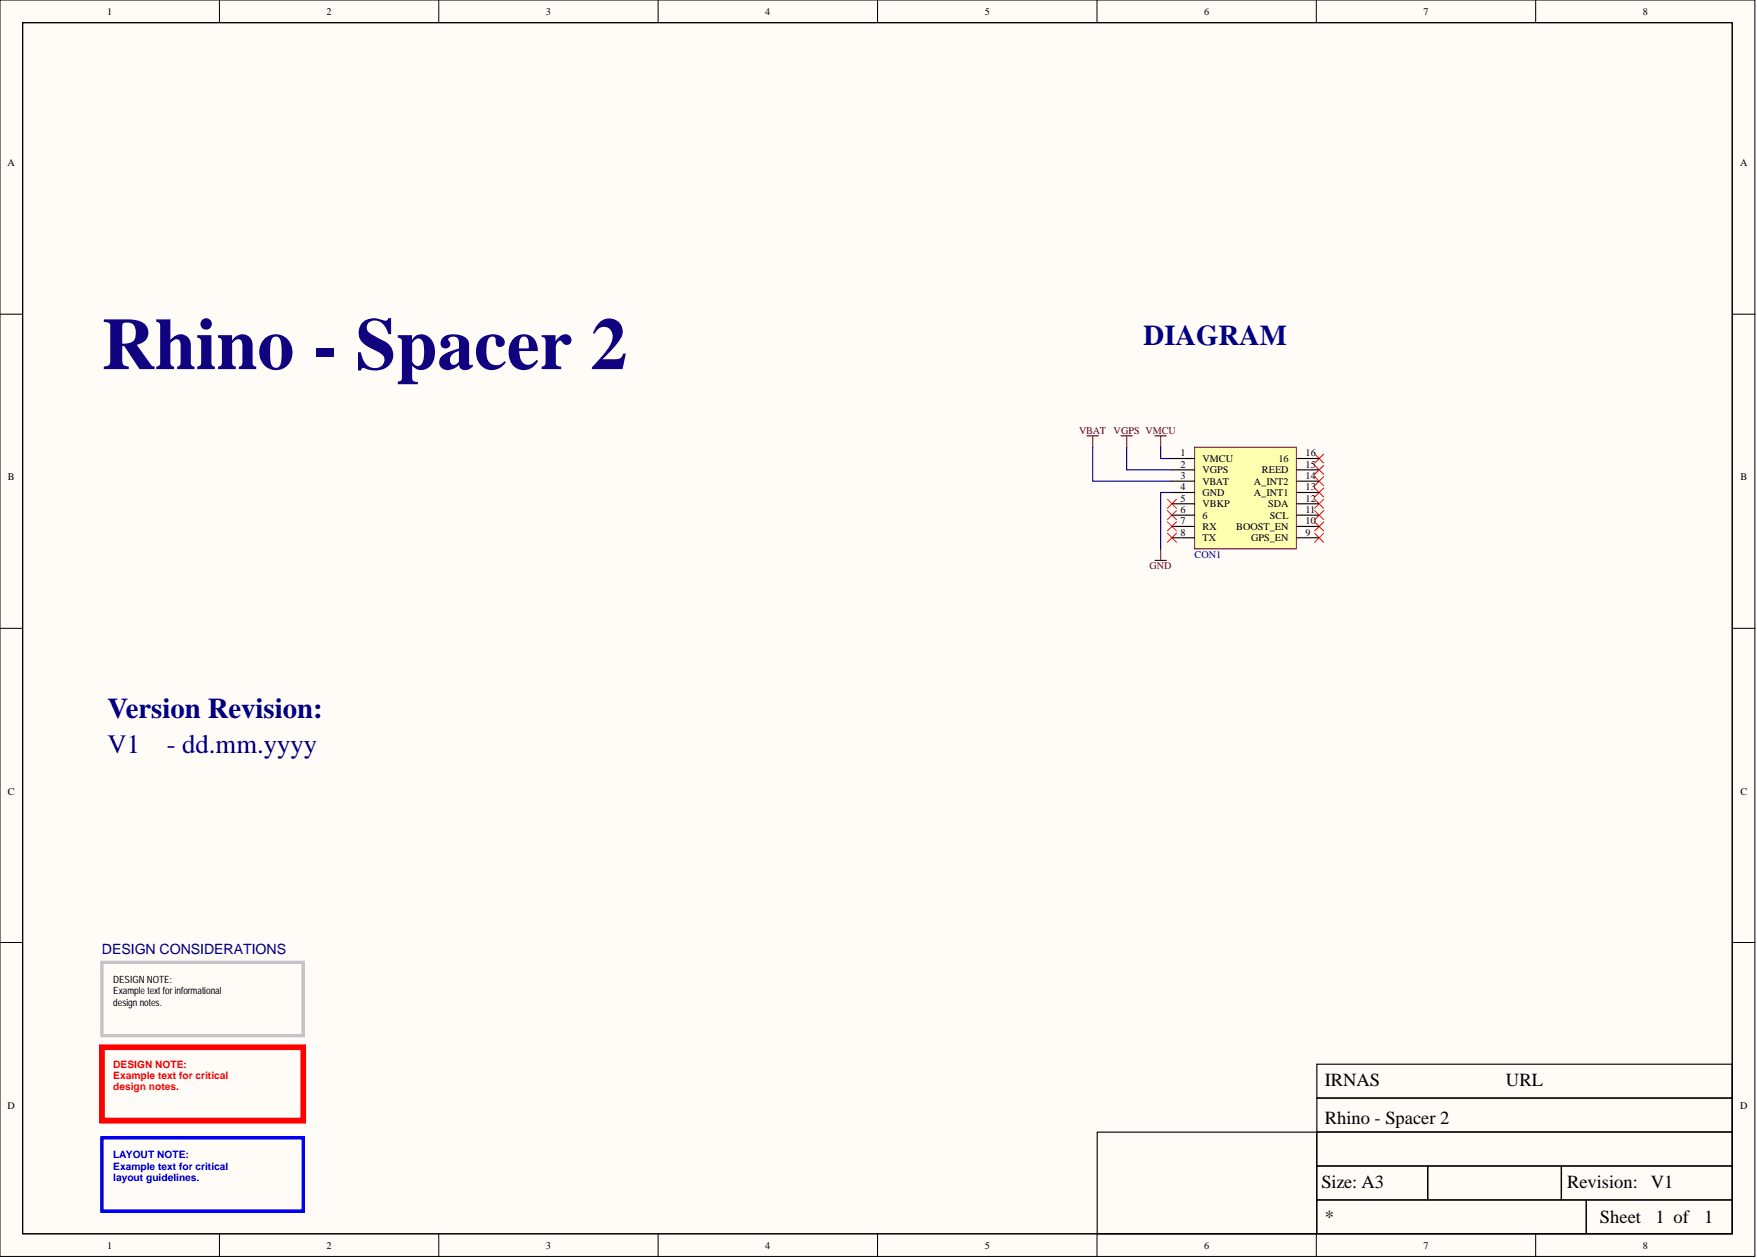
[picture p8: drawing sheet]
<svg xmlns="http://www.w3.org/2000/svg" width="393mm" height="282mm" viewBox="0 0 393 282" stroke-linecap="round" stroke-linejoin="round" font-family="sans-serif">
<g fill="#fffcf8" stroke="#000" stroke-width=".22">
<path d="M0 0h392.9v281.3h-392.9z"/>
<path d="M5.1 5.1h382.7v271.1h-382.7z"/>
</g>
<g fill="none" stroke="#000" stroke-width=".22">
<path d="M49.1 0v5.1M98.2 0v5.1M147.3 0v5.1M196.5 0v5.1M245.6 0v5.1M294.7 0v5.1M343.8 0v5.1M0 70.3h5.1M387.9 70.3h5M0 140.7h5.1M387.9 140.7h5M0 211h5.1"/>
<path d="M387.9 211h5M49.1 276.3v5M98.2 276.3v5M147.3 276.3v5M196.5 276.3v5M245.6 276.3v5M294.7 276.3v5M343.8 276.3v5"/>
</g>
<path d="M5.1 5.1h382.7v271.1h-382.7zM294.8 238.3h93v7.5h-93zM245.6 253.5h49.2v22.7h-49.2zM294.8 253.5h93v7.5h-93zM294.8 245.9h93v7.5h-93zM294.8 261.1h24.8v7.5h-24.8zM294.8 268.7h60.3v7.5h-60.3zM319.7 261.1h29.8v7.5h-29.8zM349.6 261.1h38.2v7.5h-38.2zM355.2 268.7h32.6v7.5h-32.6z" fill="none" stroke="#000" stroke-width=".25"/>
<path d="M22.8 215.4h45.1v16.5h-45.1z" fill="none" stroke="#c6c3c6" stroke-width=".76"/>
<path d="M22.8 234.5h45.1v16.4h-45.1z" fill="none" stroke="#f00" stroke-width="1.3"/>
<path d="M22.8 254.7h45.1v16.5h-45.1z" fill="none" stroke="#00f" stroke-width=".76"/>
<path d="M243.4 97.6h2.5M244.6 97.6v2.5M251 97.6h2.5M252.2 97.6v2.5M258.6 97.6h2.5M259.8 97.6v2.5M258.6 125.5h2.5M259.8 122.9v2.6" fill="none" stroke="#800000" stroke-width=".25"/>
<g fill="none" stroke="#f00" stroke-width=".22">
<path d="M261.4 114.3l2 2M261.4 116.9l2 2M261.4 119.4l2 2M261.4 111.8l2 2M263.4 114.3l-2 2M263.4 116.9l-2 2M263.4 119.4l-2 2M263.4 111.8l-2 2M294.3 119.4l2 2M294.3 116.9l2 2M294.3 114.3l2 2M294.3 111.8l2 2"/>
<path d="M294.3 109.2l2 2.1M294.3 106.7l2 2M294.3 104.2l2 2M294.3 101.6l2 2.1M296.3 119.4l-2 2M296.3 116.9l-2 2M296.3 114.3l-2 2M296.3 111.8l-2 2M296.3 109.2l-2 2.1M296.3 106.7l-2 2M296.3 104.2l-2 2M296.3 101.6l-2 2.1"/>
</g>
<path d="M244.6 100.1v7.6h17.8M252.2 100.1v5.1h10.2M259.8 100.1v2.6h2.6M262.4 110.3h-2.6v12.6" fill="none" stroke="#000080" stroke-width=".25"/>
<path d="M267.4 100.1h22.8v22.8h-22.8z" fill="#ffffb0" stroke="#800000" stroke-width=".22"/>
<g fill="none" stroke="#000" stroke-width=".25">
<path d="M262.4 117.9h5M262.4 115.3h5M262.4 112.8h5M262.4 102.7h5M262.4 105.2h5M262.4 110.3h5M262.4 107.7h5M290.3 117.9h5M290.3 115.3h5M290.3 112.8h5M290.3 102.7h5M290.3 105.2h5"/>
<path d="M290.3 110.3h5M290.3 107.7h5M262.4 120.4h5M290.3 120.4h5"/>
</g>
<text font-size="16.5" fill="#11037f" x="22.8" y="82.6">Rhino - Spacer 2</text>
<g font-size="6.4" fill="#000080">
<text x="256" y="77.2">DIAGRAM</text>
<text x="24.1" y="160.8">Version Revision:</text>
</g>
<g font-size="6" fill="#000080">
<text x="24.1" y="168.6">V1</text>
<text x="37.3" y="168.6">- dd.mm.yyyy</text>
</g>
<g font-size="4.1">
<text x="296.6" y="243.2">IRNAS</text>
<text x="337.2" y="243.2">URL</text>
<text x="296.6" y="251.6">Rhino - Spacer 2</text>
<text x="295.8" y="266">Size: A3</text>
<text x="350.8" y="266">Revision:</text>
<text x="369.6" y="266">V1</text>
<text x="296.6" y="273.9">*</text>
<text x="358.2" y="273.9">Sheet</text>
<text x="370.6" y="273.9">1 of</text>
<text x="381.5" y="273.9">1</text>
</g>
<text font-size="3.2" fill="#000080" x="22.8" y="213.5">DESIGN CONSIDERATIONS</text>
<g font-size="2.3">
<text x="24" y="3.3">1</text>
<text x="73.1" y="3.3">2</text>
<text x="122.2" y="3.3">3</text>
<text x="171.3" y="3.3">4</text>
<text x="220.5" y="3.3">5</text>
<text x="269.6" y="3.3">6</text>
<text x="318.7" y="3.3">7</text>
<text x="367.8" y="3.3">8</text>
<text x="1.7" y="37.2">A</text>
<text x="389.5" y="37.2">A</text>
<text x="1.8" y="107.6">B</text>
<text x="264.3" y="102.2">1</text>
<text x="264.3" y="104.7">2</text>
<text x="264.3" y="107.2">3</text>
<text x="269.2" y="103.4">VMCU</text>
<text x="269.2" y="106">VGPS</text>
<text x="282.5" y="106">REED</text>
<text x="286.2" y="103.4">16</text>
<text x="292.3" y="102.2">16</text>
<text x="292.3" y="104.7">15</text>
<text x="292.3" y="107.2">14</text>
<text x="389.6" y="107.6">B</text>
<text x="264.3" y="109.8">4</text>
<text x="264.3" y="112.3">5</text>
<text x="269.2" y="108.5">VBAT</text>
<text x="269.2" y="111">GND</text>
<text x="269.2" y="113.6">VBKP</text>
<text x="280.7" y="111">A_INT1</text>
<text x="280.7" y="108.5">A_INT2</text>
<text x="283.9" y="113.6">SDA</text>
<text x="292.3" y="112.3">12</text>
<text x="292.3" y="109.8">13</text>
<text x="264.3" y="114.8">6</text>
<text x="264.3" y="117.4">7</text>
<text x="264.3" y="119.9">8</text>
<text x="269.2" y="116.1">6</text>
<text x="269.2" y="118.6">RX</text>
<text x="276.8" y="118.6">BOOST_EN</text>
<text x="284.3" y="116.1">SCL</text>
<text x="292.3" y="119.9">9</text>
<text x="292.3" y="117.4">10</text>
<text x="292.3" y="114.8">11</text>
<text x="269.2" y="121.2">TX</text>
<text x="280.1" y="121.2">GPS_EN</text>
<text x="1.8" y="177.9">C</text>
<text x="389.6" y="177.9">C</text>
<text x="1.7" y="248.2">D</text>
<text x="389.5" y="248.2">D</text>
<text x="24" y="279.6">1</text>
<text x="73.1" y="279.6">2</text>
<text x="122.2" y="279.6">3</text>
<text x="171.3" y="279.6">4</text>
<text x="220.5" y="279.6">5</text>
<text x="269.6" y="279.6">6</text>
<text x="318.7" y="279.6">7</text>
<text x="367.8" y="279.6">8</text>
</g>
<g font-size="2.3" fill="#800000">
<text x="241.6" y="97.1">VBAT</text>
<text x="249.3" y="97.1">VGPS VMCU</text>
<text x="257.3" y="127.5">GND</text>
</g>
<text font-size="2.3" fill="#000080" x="267.4" y="125">CON1</text>
<g font-size="2.3" fill="#f00">
<text x="25.3" y="239.1">DESIGN NOTE:</text>
<text x="25.3" y="241.6">Example text for critical</text>
<text x="25.3" y="244.1">design notes.</text>
</g>
<g font-size="2.3" fill="#00f">
<text x="25.3" y="259.3">LAYOUT NOTE:</text>
<text x="25.3" y="261.9">Example text for critical</text>
<text x="25.3" y="264.4">layout guidelines.</text>
</g>
<g font-size="2.2">
<text x="25.3" y="220.1">DESIGN NOTE:</text>
<text x="25.3" y="222.6">Example text for informational</text>
<text x="25.3" y="225.1">design notes.</text>
</g>
</svg>
